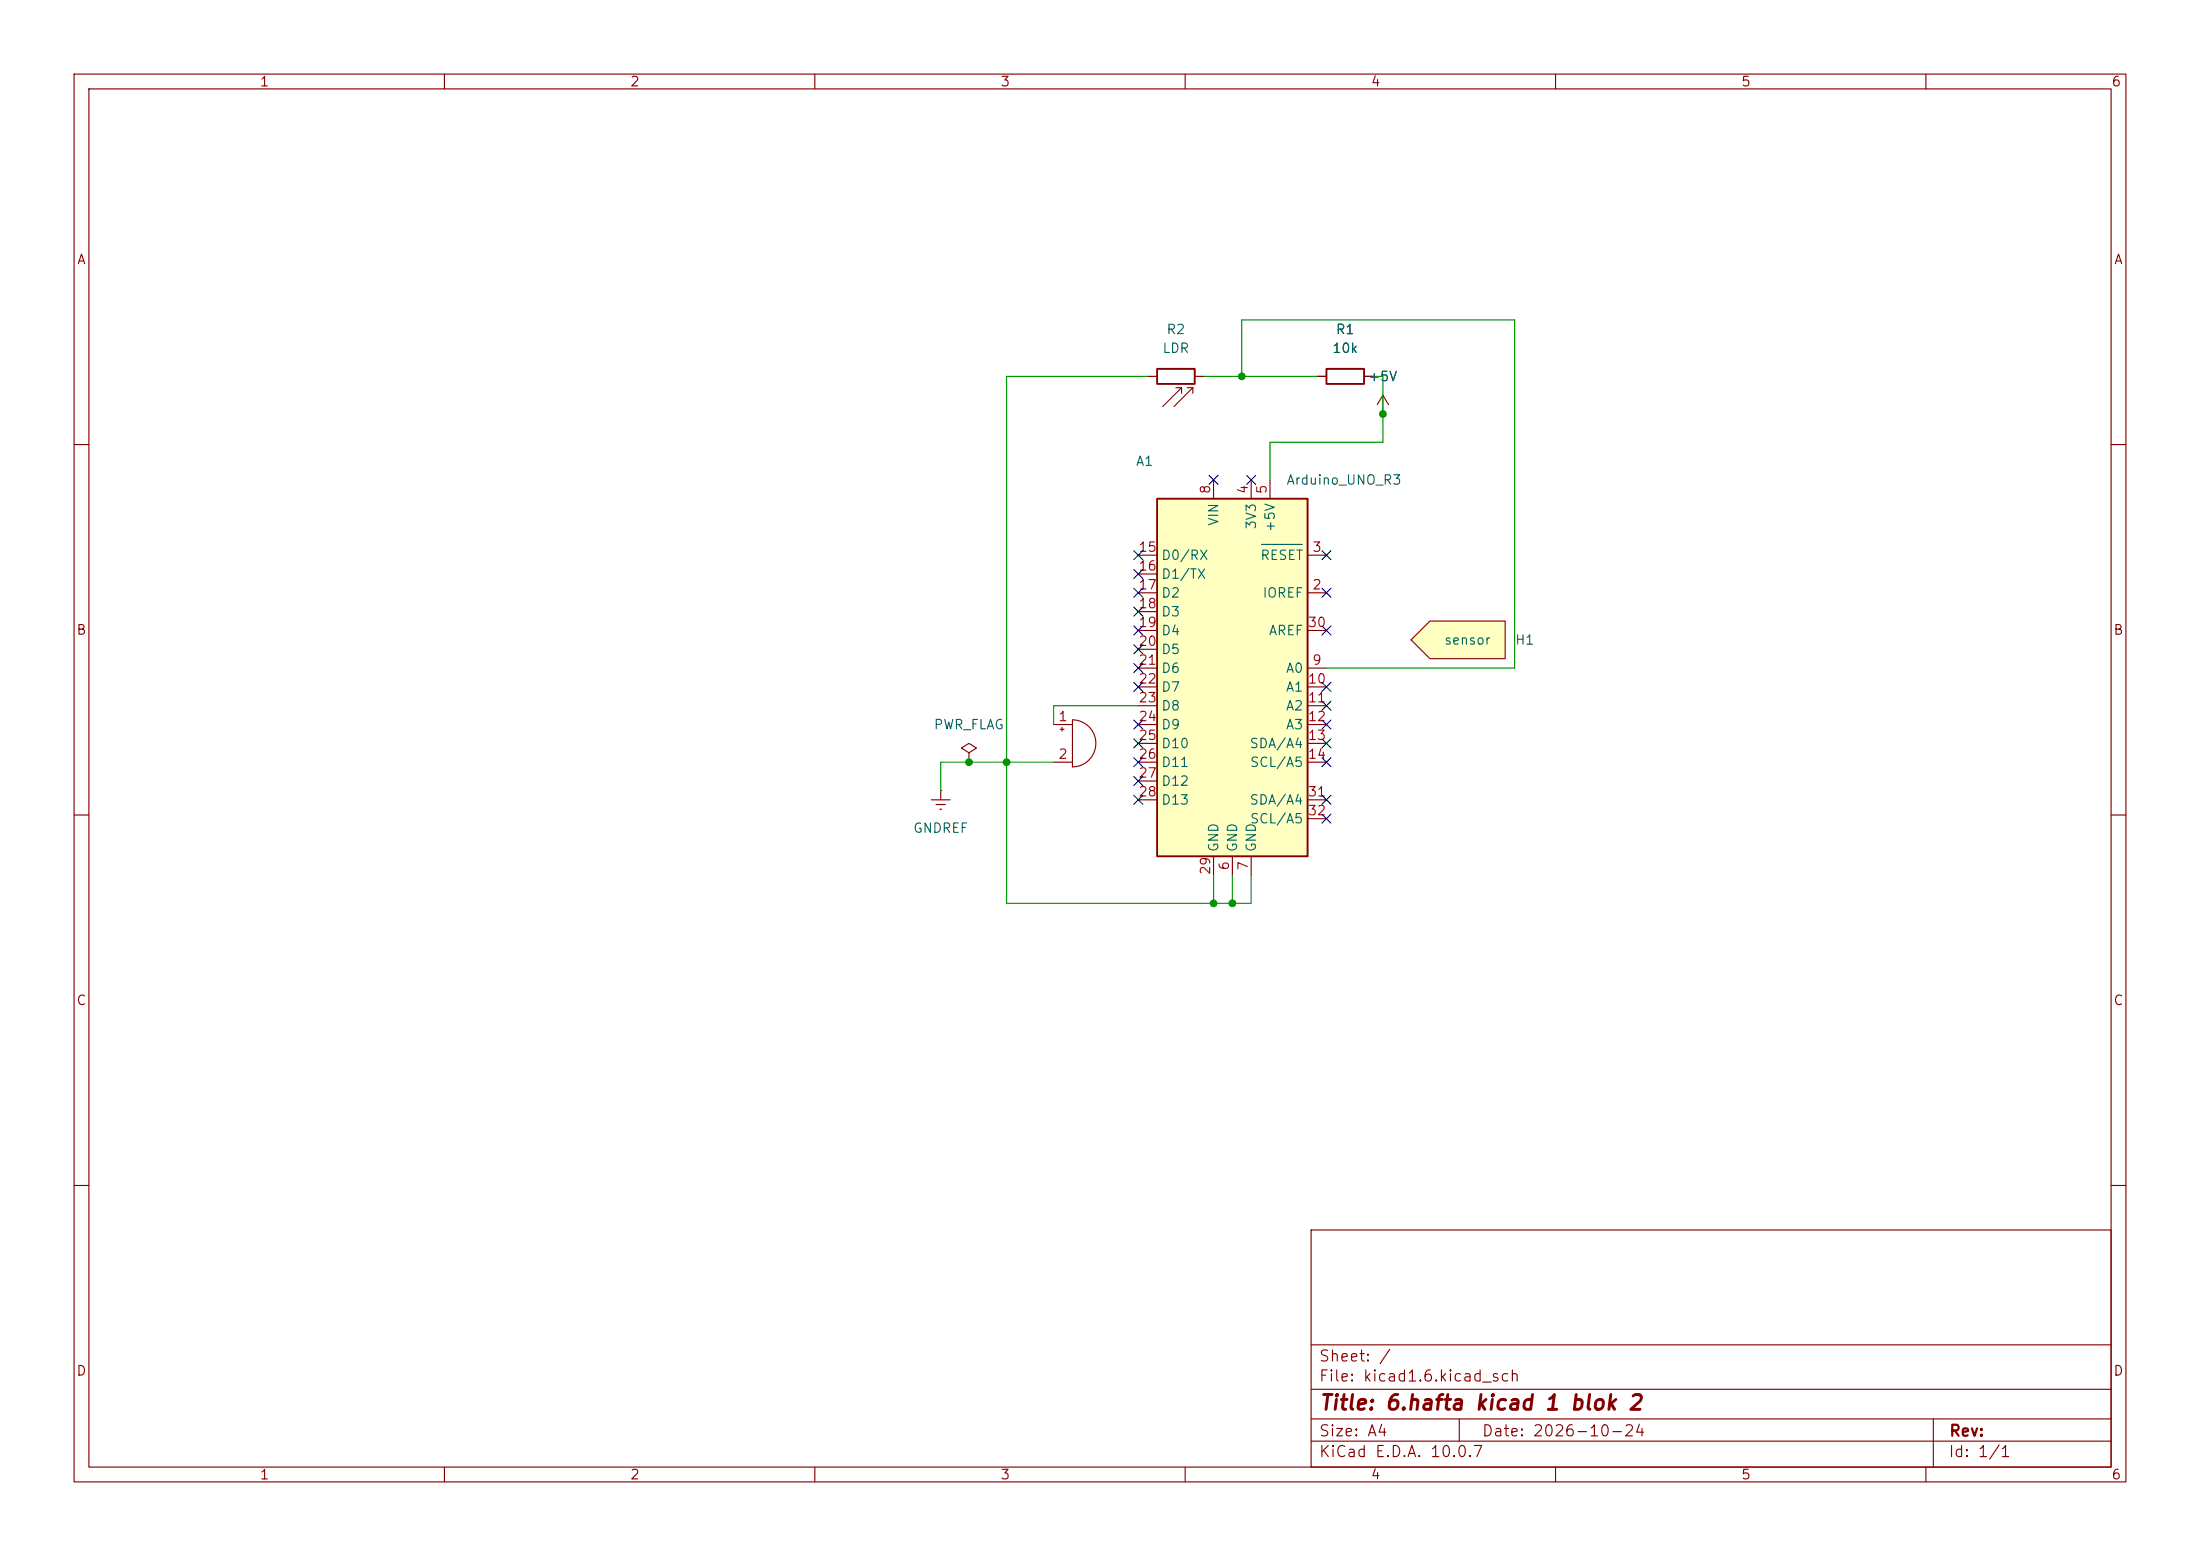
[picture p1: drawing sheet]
(kicad_sch
 (version 20260306)
 (generator "eeschema")
 (generator_version "10.0")
 (paper "A4")
 (title_block
  (title "6.hafta kicad 1 blok 2")
  (date "2026-10-24"))
 (lib_symbols
  (symbol "Auxiliary_Items:Label" (exclude_from_sim no) (in_bom yes) (on_board no)
   (in_pos_files yes)
   (duplicate_pin_numbers_are_jumpers no)
   (property "Reference" "H" (at -3.81 0 0) (show_name no) (do_not_autoplace no) (effects (font (size 1.27 1.27))))
   (property "Value" "Label" (at 5.08 0 0) (show_name no) (do_not_autoplace yes) (effects (font (size 1.27 1.27))))
   (property "Footprint" "" (at 0 0 0) (show_name no) (do_not_autoplace no) (hide yes) (effects (font (size 1.27 1.27))))
   (property "Datasheet" "" (at 0 0 0) (show_name no) (do_not_autoplace no) (hide yes) (effects (font (size 1.27 1.27))))
   (property "Description" "Exta label that could be printed, lasered,engraved, ... after assembly" (at 0 -4.318 0) (show_name no) (do_not_autoplace no) (hide yes) (effects (font (size 1.27 1.27))))
   (symbol "Label_0_1"
    (polyline (pts (xy -2.54 0) (xy 0 2.54) (xy 10.16 2.54) (xy 10.16 -2.54) (xy 0 -2.54) (xy -2.54 0)) (stroke (width 0) (type default)) (fill (type background))))
   (embedded_fonts no))
  (symbol "Device:Buzzer"
   (pin_names
    (offset 0.0254) (hide yes)) (exclude_from_sim no) (in_bom yes) (on_board yes)
   (in_pos_files yes)
   (duplicate_pin_numbers_are_jumpers no)
   (property "Reference" "BZ" (at 3.81 1.27 0) (show_name no) (do_not_autoplace no) (effects (font (size 1.27 1.27)) (justify left)))
   (property "Value" "Buzzer" (at 3.81 -1.27 0) (show_name no) (do_not_autoplace no) (effects (font (size 1.27 1.27)) (justify left)))
   (property "Footprint" "" (at -0.635 2.54 90) (show_name no) (do_not_autoplace no) (hide yes) (effects (font (size 1.27 1.27))))
   (property "Datasheet" "" (at -0.635 2.54 90) (show_name no) (do_not_autoplace no) (hide yes) (effects (font (size 1.27 1.27))))
   (property "Description" "Buzzer, polarized" (at 0 0 0) (show_name no) (do_not_autoplace no) (hide yes) (effects (font (size 1.27 1.27))))
   (symbol "Buzzer_0_1"
    (polyline (pts (xy -1.651 1.905) (xy -1.143 1.905)) (stroke (width 0) (type default)) (fill (type none)))
    (polyline (pts (xy -1.397 2.159) (xy -1.397 1.651)) (stroke (width 0) (type default)) (fill (type none)))
    (arc (start 0 3.175) (mid 3.1612 0) (end 0 -3.175) (stroke (width 0) (type default)) (fill (type none)))
    (polyline (pts (xy 0 3.175) (xy 0 -3.175)) (stroke (width 0) (type default)) (fill (type none))))
   (symbol "Buzzer_1_1"
    (pin passive line (at -2.54 2.54 0) (length 2.54) (name "+" (effects (font (size 1.27 1.27)))) (number "1" (effects (font (size 1.27 1.27)))))
    (pin passive line (at -2.54 -2.54 0) (length 2.54) (name "-" (effects (font (size 1.27 1.27)))) (number "2" (effects (font (size 1.27 1.27))))))
   (embedded_fonts no))
  (symbol "Device:R"
   (pin_numbers (hide yes))
   (pin_names
    (offset 0)) (exclude_from_sim no) (in_bom yes) (on_board yes)
   (in_pos_files yes)
   (duplicate_pin_numbers_are_jumpers no)
   (property "Reference" "R" (at 2.032 0 90) (show_name no) (do_not_autoplace no) (effects (font (size 1.27 1.27))))
   (property "Value" "R" (at 0 0 90) (show_name no) (do_not_autoplace no) (effects (font (size 1.27 1.27))))
   (property "Footprint" "" (at -1.778 0 90) (show_name no) (do_not_autoplace no) (hide yes) (effects (font (size 1.27 1.27))))
   (property "Datasheet" "" (at 0 0 0) (show_name no) (do_not_autoplace no) (hide yes) (effects (font (size 1.27 1.27))))
   (property "Description" "Resistor" (at 0 0 0) (show_name no) (do_not_autoplace no) (hide yes) (effects (font (size 1.27 1.27))))
   (symbol "R_0_1"
    (rectangle (start -1.016 -2.54) (end 1.016 2.54) (stroke (width 0.254) (type default)) (fill (type none))))
   (symbol "R_1_1"
    (pin passive line (at 0 3.81 270) (length 1.27) (name "" (effects (font (size 1.27 1.27)))) (number "1" (effects (font (size 1.27 1.27)))))
    (pin passive line (at 0 -3.81 90) (length 1.27) (name "" (effects (font (size 1.27 1.27)))) (number "2" (effects (font (size 1.27 1.27))))))
   (embedded_fonts no))
  (symbol "Device:R_Photo"
   (pin_numbers (hide yes))
   (pin_names
    (offset 0)) (exclude_from_sim no) (in_bom yes) (on_board yes)
   (in_pos_files yes)
   (duplicate_pin_numbers_are_jumpers no)
   (property "Reference" "R" (at 1.27 1.27 0) (show_name no) (do_not_autoplace no) (effects (font (size 1.27 1.27)) (justify left)))
   (property "Value" "R_Photo" (at 1.27 0 0) (show_name no) (do_not_autoplace no) (effects (font (size 1.27 1.27)) (justify left top)))
   (property "Footprint" "" (at 1.27 -6.35 90) (show_name no) (do_not_autoplace no) (hide yes) (effects (font (size 1.27 1.27)) (justify left)))
   (property "Datasheet" "" (at 0 -1.27 0) (show_name no) (do_not_autoplace no) (hide yes) (effects (font (size 1.27 1.27))))
   (property "Description" "Photoresistor" (at 0 0 0) (show_name no) (do_not_autoplace no) (hide yes) (effects (font (size 1.27 1.27))))
   (symbol "R_Photo_0_1"
    (polyline (pts (xy -1.524 -0.762) (xy -4.064 1.778)) (stroke (width 0) (type default)) (fill (type none)))
    (polyline (pts (xy -1.524 -0.762) (xy -2.286 -0.762)) (stroke (width 0) (type default)) (fill (type none)))
    (polyline (pts (xy -1.524 -0.762) (xy -1.524 0)) (stroke (width 0) (type default)) (fill (type none)))
    (polyline (pts (xy -1.524 -2.286) (xy -4.064 0.254)) (stroke (width 0) (type default)) (fill (type none)))
    (polyline (pts (xy -1.524 -2.286) (xy -2.286 -2.286)) (stroke (width 0) (type default)) (fill (type none)))
    (polyline (pts (xy -1.524 -2.286) (xy -1.524 -1.524)) (stroke (width 0) (type default)) (fill (type none)))
    (rectangle (start -1.016 2.54) (end 1.016 -2.54) (stroke (width 0.254) (type default)) (fill (type none))))
   (symbol "R_Photo_1_1"
    (pin passive line (at 0 3.81 270) (length 1.27) (name "" (effects (font (size 1.27 1.27)))) (number "1" (effects (font (size 1.27 1.27)))))
    (pin passive line (at 0 -3.81 90) (length 1.27) (name "" (effects (font (size 1.27 1.27)))) (number "2" (effects (font (size 1.27 1.27))))))
   (embedded_fonts no))
  (symbol "MCU_Module:Arduino_UNO_R3" (exclude_from_sim no) (in_bom yes) (on_board yes)
   (in_pos_files yes)
   (duplicate_pin_numbers_are_jumpers no)
   (property "Reference" "A" (at -10.16 23.495 0) (show_name no) (do_not_autoplace no) (effects (font (size 1.27 1.27)) (justify left bottom)))
   (property "Value" "Arduino_UNO_R3" (at 5.08 -26.67 0) (show_name no) (do_not_autoplace no) (effects (font (size 1.27 1.27)) (justify left top)))
   (property "Footprint" "Module:Arduino_UNO_R3" (at 0 0 0) (show_name no) (do_not_autoplace no) (hide yes) (effects (font (size 1.27 1.27)
    (italic yes))))
   (property "Datasheet" "https://www.arduino.cc/en/Main/arduinoBoardUno" (at 0 0 0) (show_name no) (do_not_autoplace no) (hide yes) (effects (font (size 1.27 1.27))))
   (property "Description" "Arduino UNO Microcontroller Module, release 3" (at 0 0 0) (show_name no) (do_not_autoplace no) (hide yes) (effects (font (size 1.27 1.27))))
   (symbol "Arduino_UNO_R3_0_1"
    (rectangle (start -10.16 22.86) (end 10.16 -25.4) (stroke (width 0.254) (type default)) (fill (type background))))
   (symbol "Arduino_UNO_R3_1_1"
    (pin no_connect line (at -10.16 -20.32 0) (length 2.54) (hide yes) (name "NC" (effects (font (size 1.27 1.27)))) (number "1" (effects (font (size 1.27 1.27)))))
    (pin output line (at 12.7 10.16 180) (length 2.54) (name "IOREF" (effects (font (size 1.27 1.27)))) (number "2" (effects (font (size 1.27 1.27)))))
    (pin input line (at 12.7 15.24 180) (length 2.54) (name "~{RESET}" (effects (font (size 1.27 1.27)))) (number "3" (effects (font (size 1.27 1.27)))))
    (pin power_out line (at 2.54 25.4 270) (length 2.54) (name "3V3" (effects (font (size 1.27 1.27)))) (number "4" (effects (font (size 1.27 1.27)))))
    (pin power_out line (at 5.08 25.4 270) (length 2.54) (name "+5V" (effects (font (size 1.27 1.27)))) (number "5" (effects (font (size 1.27 1.27)))))
    (pin power_in line (at 0 -27.94 90) (length 2.54) (name "GND" (effects (font (size 1.27 1.27)))) (number "6" (effects (font (size 1.27 1.27)))))
    (pin power_in line (at 2.54 -27.94 90) (length 2.54) (name "GND" (effects (font (size 1.27 1.27)))) (number "7" (effects (font (size 1.27 1.27)))))
    (pin power_in line (at -2.54 25.4 270) (length 2.54) (name "VIN" (effects (font (size 1.27 1.27)))) (number "8" (effects (font (size 1.27 1.27)))))
    (pin bidirectional line (at 12.7 0 180) (length 2.54) (name "A0" (effects (font (size 1.27 1.27)))) (number "9" (effects (font (size 1.27 1.27)))))
    (pin bidirectional line (at 12.7 -2.54 180) (length 2.54) (name "A1" (effects (font (size 1.27 1.27)))) (number "10" (effects (font (size 1.27 1.27)))))
    (pin bidirectional line (at 12.7 -5.08 180) (length 2.54) (name "A2" (effects (font (size 1.27 1.27)))) (number "11" (effects (font (size 1.27 1.27)))))
    (pin bidirectional line (at 12.7 -7.62 180) (length 2.54) (name "A3" (effects (font (size 1.27 1.27)))) (number "12" (effects (font (size 1.27 1.27)))))
    (pin bidirectional line (at 12.7 -10.16 180) (length 2.54) (name "SDA/A4" (effects (font (size 1.27 1.27)))) (number "13" (effects (font (size 1.27 1.27)))))
    (pin bidirectional line (at 12.7 -12.7 180) (length 2.54) (name "SCL/A5" (effects (font (size 1.27 1.27)))) (number "14" (effects (font (size 1.27 1.27)))))
    (pin bidirectional line (at -12.7 15.24 0) (length 2.54) (name "D0/RX" (effects (font (size 1.27 1.27)))) (number "15" (effects (font (size 1.27 1.27)))))
    (pin bidirectional line (at -12.7 12.7 0) (length 2.54) (name "D1/TX" (effects (font (size 1.27 1.27)))) (number "16" (effects (font (size 1.27 1.27)))))
    (pin bidirectional line (at -12.7 10.16 0) (length 2.54) (name "D2" (effects (font (size 1.27 1.27)))) (number "17" (effects (font (size 1.27 1.27)))))
    (pin bidirectional line (at -12.7 7.62 0) (length 2.54) (name "D3" (effects (font (size 1.27 1.27)))) (number "18" (effects (font (size 1.27 1.27)))))
    (pin bidirectional line (at -12.7 5.08 0) (length 2.54) (name "D4" (effects (font (size 1.27 1.27)))) (number "19" (effects (font (size 1.27 1.27)))))
    (pin bidirectional line (at -12.7 2.54 0) (length 2.54) (name "D5" (effects (font (size 1.27 1.27)))) (number "20" (effects (font (size 1.27 1.27)))))
    (pin bidirectional line (at -12.7 0 0) (length 2.54) (name "D6" (effects (font (size 1.27 1.27)))) (number "21" (effects (font (size 1.27 1.27)))))
    (pin bidirectional line (at -12.7 -2.54 0) (length 2.54) (name "D7" (effects (font (size 1.27 1.27)))) (number "22" (effects (font (size 1.27 1.27)))))
    (pin bidirectional line (at -12.7 -5.08 0) (length 2.54) (name "D8" (effects (font (size 1.27 1.27)))) (number "23" (effects (font (size 1.27 1.27)))))
    (pin bidirectional line (at -12.7 -7.62 0) (length 2.54) (name "D9" (effects (font (size 1.27 1.27)))) (number "24" (effects (font (size 1.27 1.27)))))
    (pin bidirectional line (at -12.7 -10.16 0) (length 2.54) (name "D10" (effects (font (size 1.27 1.27)))) (number "25" (effects (font (size 1.27 1.27)))))
    (pin bidirectional line (at -12.7 -12.7 0) (length 2.54) (name "D11" (effects (font (size 1.27 1.27)))) (number "26" (effects (font (size 1.27 1.27)))))
    (pin bidirectional line (at -12.7 -15.24 0) (length 2.54) (name "D12" (effects (font (size 1.27 1.27)))) (number "27" (effects (font (size 1.27 1.27)))))
    (pin bidirectional line (at -12.7 -17.78 0) (length 2.54) (name "D13" (effects (font (size 1.27 1.27)))) (number "28" (effects (font (size 1.27 1.27)))))
    (pin power_in line (at -2.54 -27.94 90) (length 2.54) (name "GND" (effects (font (size 1.27 1.27)))) (number "29" (effects (font (size 1.27 1.27)))))
    (pin input line (at 12.7 5.08 180) (length 2.54) (name "AREF" (effects (font (size 1.27 1.27)))) (number "30" (effects (font (size 1.27 1.27)))))
    (pin bidirectional line (at 12.7 -17.78 180) (length 2.54) (name "SDA/A4" (effects (font (size 1.27 1.27)))) (number "31" (effects (font (size 1.27 1.27)))))
    (pin bidirectional line (at 12.7 -20.32 180) (length 2.54) (name "SCL/A5" (effects (font (size 1.27 1.27)))) (number "32" (effects (font (size 1.27 1.27))))))
   (embedded_fonts no))
  (symbol "power:+5V"
   (power global)
   (pin_numbers (hide yes))
   (pin_names
    (offset 0) (hide yes)) (exclude_from_sim no) (in_bom yes) (on_board yes)
   (in_pos_files yes)
   (duplicate_pin_numbers_are_jumpers no)
   (property "Reference" "#PWR" (at 0 -3.81 0) (show_name no) (do_not_autoplace no) (hide yes) (effects (font (size 1.27 1.27))))
   (property "Value" "+5V" (at 0 3.556 0) (show_name no) (do_not_autoplace no) (effects (font (size 1.27 1.27))))
   (property "Footprint" "" (at 0 0 0) (show_name no) (do_not_autoplace no) (hide yes) (effects (font (size 1.27 1.27))))
   (property "Datasheet" "" (at 0 0 0) (show_name no) (do_not_autoplace no) (hide yes) (effects (font (size 1.27 1.27))))
   (property "Description" "Power symbol creates a global label with name \"+5V\"" (at 0 0 0) (show_name no) (do_not_autoplace no) (hide yes) (effects (font (size 1.27 1.27))))
   (symbol "+5V_0_1"
    (polyline (pts (xy -0.762 1.27) (xy 0 2.54)) (stroke (width 0) (type default)) (fill (type none)))
    (polyline (pts (xy 0 2.54) (xy 0.762 1.27)) (stroke (width 0) (type default)) (fill (type none)))
    (polyline (pts (xy 0 0) (xy 0 2.54)) (stroke (width 0) (type default)) (fill (type none))))
   (symbol "+5V_1_1"
    (pin power_in line (at 0 0 90) (length 0) (name "" (effects (font (size 1.27 1.27)))) (number "1" (effects (font (size 1.27 1.27))))))
   (embedded_fonts no))
  (symbol "power:GNDREF"
   (power global)
   (pin_numbers (hide yes))
   (pin_names
    (offset 0) (hide yes)) (exclude_from_sim no) (in_bom yes) (on_board yes)
   (in_pos_files yes)
   (duplicate_pin_numbers_are_jumpers no)
   (property "Reference" "#PWR" (at 0 -6.35 0) (show_name no) (do_not_autoplace no) (hide yes) (effects (font (size 1.27 1.27))))
   (property "Value" "GNDREF" (at 0 -3.81 0) (show_name no) (do_not_autoplace no) (effects (font (size 1.27 1.27))))
   (property "Footprint" "" (at 0 0 0) (show_name no) (do_not_autoplace no) (hide yes) (effects (font (size 1.27 1.27))))
   (property "Datasheet" "" (at 0 0 0) (show_name no) (do_not_autoplace no) (hide yes) (effects (font (size 1.27 1.27))))
   (property "Description" "Power symbol creates a global label with name \"GNDREF\" , reference supply ground" (at 0 0 0) (show_name no) (do_not_autoplace no) (hide yes) (effects (font (size 1.27 1.27))))
   (symbol "GNDREF_0_1"
    (polyline (pts (xy -0.635 -1.905) (xy 0.635 -1.905)) (stroke (width 0) (type default)) (fill (type none)))
    (polyline (pts (xy -0.127 -2.54) (xy 0.127 -2.54)) (stroke (width 0) (type default)) (fill (type none)))
    (polyline (pts (xy 0 -1.27) (xy 0 0)) (stroke (width 0) (type default)) (fill (type none)))
    (polyline (pts (xy 1.27 -1.27) (xy -1.27 -1.27)) (stroke (width 0) (type default)) (fill (type none))))
   (symbol "GNDREF_1_1"
    (pin power_in line (at 0 0 270) (length 0) (name "" (effects (font (size 1.27 1.27)))) (number "1" (effects (font (size 1.27 1.27))))))
   (embedded_fonts no))
  (symbol "power:PWR_FLAG"
   (power global)
   (pin_numbers (hide yes))
   (pin_names
    (offset 0) (hide yes)) (exclude_from_sim no) (in_bom yes) (on_board yes)
   (in_pos_files yes)
   (duplicate_pin_numbers_are_jumpers no)
   (property "Reference" "#FLG" (at 0 1.905 0) (show_name no) (do_not_autoplace no) (hide yes) (effects (font (size 1.27 1.27))))
   (property "Value" "PWR_FLAG" (at 0 3.81 0) (show_name no) (do_not_autoplace no) (effects (font (size 1.27 1.27))))
   (property "Footprint" "" (at 0 0 0) (show_name no) (do_not_autoplace no) (hide yes) (effects (font (size 1.27 1.27))))
   (property "Datasheet" "" (at 0 0 0) (show_name no) (do_not_autoplace no) (hide yes) (effects (font (size 1.27 1.27))))
   (property "Description" "Special symbol for telling ERC where power comes from" (at 0 0 0) (show_name no) (do_not_autoplace no) (hide yes) (effects (font (size 1.27 1.27))))
   (symbol "PWR_FLAG_0_0"
    (pin power_out line (at 0 0 90) (length 0) (name "" (effects (font (size 1.27 1.27)))) (number "1" (effects (font (size 1.27 1.27))))))
   (symbol "PWR_FLAG_0_1"
    (polyline (pts (xy 0 0) (xy 0 1.27) (xy -1.016 1.905) (xy 0 2.54) (xy 1.016 1.905) (xy 0 1.27)) (stroke (width 0) (type default)) (fill (type none))))
   (embedded_fonts no)))
 (junction
  (at 186.69 55.88)
  (diameter 0)
  (color 0 0 0 0))
 (junction
  (at 167.64 50.8)
  (diameter 0)
  (color 0 0 0 0))
 (junction
  (at 135.89 102.87)
  (diameter 0)
  (color 0 0 0 0))
 (junction
  (at 130.81 102.87)
  (diameter 0)
  (color 0 0 0 0))
 (junction
  (at 166.37 121.92)
  (diameter 0)
  (color 0 0 0 0))
 (junction
  (at 163.83 121.92)
  (diameter 0)
  (color 0 0 0 0))
 (no_connect
  (at 153.67 87.63))
 (no_connect
  (at 179.07 102.87))
 (no_connect
  (at 179.07 107.95))
 (no_connect
  (at 153.67 105.41))
 (no_connect
  (at 153.67 92.71))
 (no_connect
  (at 179.07 95.25))
 (no_connect
  (at 179.07 85.09))
 (no_connect
  (at 179.07 80.01))
 (no_connect
  (at 179.07 110.49))
 (no_connect
  (at 153.67 102.87))
 (no_connect
  (at 153.67 90.17))
 (no_connect
  (at 179.07 92.71))
 (no_connect
  (at 153.67 100.33))
 (no_connect
  (at 179.07 74.93))
 (no_connect
  (at 179.07 97.79))
 (no_connect
  (at 153.67 97.79))
 (no_connect
  (at 153.67 107.95))
 (no_connect
  (at 153.67 77.47))
 (no_connect
  (at 163.83 64.77))
 (no_connect
  (at 168.91 64.77))
 (no_connect
  (at 153.67 85.09))
 (no_connect
  (at 153.67 74.93))
 (no_connect
  (at 153.67 82.55))
 (no_connect
  (at 179.07 100.33))
 (no_connect
  (at 153.67 80.01))
 (wire
  (pts (xy 186.69 55.88) (xy 186.69 59.69))
  (stroke (width 0) (type default)))
 (wire
  (pts (xy 204.47 43.18) (xy 204.47 90.17))
  (stroke (width 0) (type default)))
 (wire
  (pts (xy 142.24 95.25) (xy 142.24 97.79))
  (stroke (width 0) (type default)))
 (wire
  (pts (xy 171.45 59.69) (xy 171.45 64.77))
  (stroke (width 0) (type default)))
 (wire
  (pts (xy 186.69 50.8) (xy 186.69 55.88))
  (stroke (width 0) (type default)))
 (wire
  (pts (xy 135.89 102.87) (xy 142.24 102.87))
  (stroke (width 0) (type default)))
 (wire
  (pts (xy 168.91 118.11) (xy 168.91 121.92))
  (stroke (width 0) (type default)))
 (wire
  (pts (xy 167.64 43.18) (xy 167.64 50.8))
  (stroke (width 0) (type default)))
 (wire
  (pts (xy 127 102.87) (xy 127 106.68))
  (stroke (width 0) (type default)))
 (wire
  (pts (xy 163.83 121.92) (xy 135.89 121.92))
  (stroke (width 0) (type default)))
 (wire
  (pts (xy 171.45 59.69) (xy 186.69 59.69))
  (stroke (width 0) (type default)))
 (wire
  (pts (xy 166.37 118.11) (xy 166.37 121.92))
  (stroke (width 0) (type default)))
 (wire
  (pts (xy 142.24 95.25) (xy 153.67 95.25))
  (stroke (width 0) (type default)))
 (wire
  (pts (xy 168.91 121.92) (xy 166.37 121.92))
  (stroke (width 0) (type default)))
 (wire
  (pts (xy 179.07 90.17) (xy 204.47 90.17))
  (stroke (width 0) (type default)))
 (wire
  (pts (xy 127 102.87) (xy 130.81 102.87))
  (stroke (width 0) (type default)))
 (wire
  (pts (xy 130.81 102.87) (xy 135.89 102.87))
  (stroke (width 0) (type default)))
 (wire
  (pts (xy 204.47 43.18) (xy 167.64 43.18))
  (stroke (width 0) (type default)))
 (wire
  (pts (xy 163.83 118.11) (xy 163.83 121.92))
  (stroke (width 0) (type default)))
 (wire
  (pts (xy 162.56 50.8) (xy 177.8 50.8))
  (stroke (width 0) (type default)))
 (wire
  (pts (xy 135.89 50.8) (xy 154.94 50.8))
  (stroke (width 0) (type default)))
 (wire
  (pts (xy 185.42 50.8) (xy 186.69 50.8))
  (stroke (width 0) (type default)))
 (wire
  (pts (xy 135.89 102.87) (xy 135.89 121.92))
  (stroke (width 0) (type default)))
 (wire
  (pts (xy 135.89 50.8) (xy 135.89 102.87))
  (stroke (width 0) (type default)))
 (wire
  (pts (xy 166.37 121.92) (xy 163.83 121.92))
  (stroke (width 0) (type default)))
 (symbol
  (lib_id "power:PWR_FLAG")
  (at 130.81 102.87 0)
  (unit 1)
  (body_style 1)
  (exclude_from_sim no)
  (in_bom yes)
  (on_board yes)
  (in_pos_files yes)
  (dnp no)
  (fields_autoplaced yes)
  (property "Reference" "#FLG01" (at 130.81 100.965 0) (hide yes) (show_name no) (do_not_autoplace no) (effects (font (size 1.27 1.27))))
  (property "Value" "PWR_FLAG" (at 130.81 97.79 0) (show_name no) (do_not_autoplace no) (effects (font (size 1.27 1.27))))
  (property "Footprint" "" (at 130.81 102.87 0) (hide yes) (show_name no) (do_not_autoplace no) (effects (font (size 1.27 1.27))))
  (property "Datasheet" "" (at 130.81 102.87 0) (hide yes) (show_name no) (do_not_autoplace no) (effects (font (size 1.27 1.27))))
  (property "Description" "Special symbol for telling ERC where power comes from" (at 130.81 102.87 0) (hide yes) (show_name no) (do_not_autoplace no) (effects (font (size 1.27 1.27))))
  (pin "1"))
 (symbol
  (lib_id "power:GNDREF")
  (at 127 106.68 0)
  (unit 1)
  (body_style 1)
  (exclude_from_sim no)
  (in_bom yes)
  (on_board yes)
  (in_pos_files yes)
  (dnp no)
  (fields_autoplaced yes)
  (property "Reference" "#PWR02" (at 127 113.03 0) (hide yes) (show_name no) (do_not_autoplace no) (effects (font (size 1.27 1.27))))
  (property "Value" "GNDREF" (at 127 111.76 0) (show_name no) (do_not_autoplace no) (effects (font (size 1.27 1.27))))
  (property "Footprint" "" (at 127 106.68 0) (hide yes) (show_name no) (do_not_autoplace no) (effects (font (size 1.27 1.27))))
  (property "Datasheet" "" (at 127 106.68 0) (hide yes) (show_name no) (do_not_autoplace no) (effects (font (size 1.27 1.27))))
  (property "Description" "Power symbol creates a global label with name \"GNDREF\" , reference supply ground" (at 127 106.68 0) (hide yes) (show_name no) (do_not_autoplace no) (effects (font (size 1.27 1.27))))
  (pin "1"))
 (symbol
  (lib_id "Device:R")
  (at 181.61 50.8 90)
  (unit 1)
  (body_style 1)
  (exclude_from_sim no)
  (in_bom yes)
  (on_board yes)
  (in_pos_files yes)
  (dnp no)
  (fields_autoplaced yes)
  (property "Reference" "R1" (at 181.61 44.45 90) (show_name no) (do_not_autoplace no) (effects (font (size 1.27 1.27))))
  (property "Value" "10k" (at 181.61 46.99 90) (show_name no) (do_not_autoplace no) (effects (font (size 1.27 1.27))))
  (property "Footprint" "Resistor_THT:R_Axial_DIN0207_L6.3mm_D2.5mm_P2.54mm_Vertical" (at 181.61 52.578 90) (hide yes) (show_name no) (do_not_autoplace no) (effects (font (size 1.27 1.27))))
  (property "Datasheet" "" (at 181.61 50.8 0) (hide yes) (show_name no) (do_not_autoplace no) (effects (font (size 1.27 1.27))))
  (property "Description" "Resistor" (at 181.61 50.8 0) (hide yes) (show_name no) (do_not_autoplace no) (effects (font (size 1.27 1.27))))
  (pin "2")
  (pin "1"))
 (symbol
  (lib_id "Auxiliary_Items:Label")
  (at 193.04 86.36 0)
  (unit 1)
  (body_style 1)
  (exclude_from_sim no)
  (in_bom yes)
  (on_board no)
  (in_pos_files yes)
  (dnp no)
  (fields_autoplaced yes)
  (property "Reference" "H1" (at 204.47 86.3599 0) (show_name no) (do_not_autoplace no) (effects (font (size 1.27 1.27)) (justify left)))
  (property "Value" "sensor" (at 198.12 86.36 0) (show_name no) (do_not_autoplace yes) (effects (font (size 1.27 1.27))))
  (property "Footprint" "" (at 193.04 86.36 0) (hide yes) (show_name no) (do_not_autoplace no) (effects (font (size 1.27 1.27))))
  (property "Datasheet" "" (at 193.04 86.36 0) (hide yes) (show_name no) (do_not_autoplace no) (effects (font (size 1.27 1.27))))
  (property "Description" "Exta label that could be printed, lasered,engraved, ... after assembly" (at 193.04 90.678 0) (hide yes) (show_name no) (do_not_autoplace no) (effects (font (size 1.27 1.27)))))
 (symbol
  (lib_id "Device:R_Photo")
  (at 158.75 50.8 90)
  (unit 1)
  (body_style 1)
  (exclude_from_sim no)
  (in_bom yes)
  (on_board yes)
  (in_pos_files yes)
  (dnp no)
  (fields_autoplaced yes)
  (property "Reference" "R2" (at 158.75 44.45 90) (show_name no) (do_not_autoplace no) (effects (font (size 1.27 1.27))))
  (property "Value" "LDR" (at 158.75 46.99 90) (show_name no) (do_not_autoplace no) (effects (font (size 1.27 1.27))))
  (property "Footprint" "OptoDevice:R_LDR_4.9x4.2mm_P2.54mm_Vertical" (at 165.1 49.53 90) (hide yes) (show_name no) (do_not_autoplace no) (effects (font (size 1.27 1.27)) (justify left)))
  (property "Datasheet" "" (at 160.02 50.8 0) (hide yes) (show_name no) (do_not_autoplace no) (effects (font (size 1.27 1.27))))
  (property "Description" "Photoresistor" (at 158.75 50.8 0) (hide yes) (show_name no) (do_not_autoplace no) (effects (font (size 1.27 1.27))))
  (pin "1")
  (pin "2"))
 (symbol
  (lib_id "MCU_Module:Arduino_UNO_R3")
  (at 166.37 90.17 0)
  (unit 1)
  (body_style 1)
  (exclude_from_sim no)
  (in_bom yes)
  (on_board yes)
  (in_pos_files yes)
  (dnp no)
  (property "Reference" "A1" (at 153.2733 62.23 0) (show_name no) (do_not_autoplace no) (effects (font (size 1.27 1.27)) (justify left)))
  (property "Value" "Arduino_UNO_R3" (at 173.5933 64.77 0) (show_name no) (do_not_autoplace no) (effects (font (size 1.27 1.27)) (justify left)))
  (property "Footprint" "Module:Arduino_UNO_R3" (at 166.37 90.17 0) (hide yes) (show_name no) (do_not_autoplace no) (effects (font (size 1.27 1.27)
    (italic yes))))
  (property "Datasheet" "https://www.arduino.cc/en/Main/arduinoBoardUno" (at 166.37 90.17 0) (hide yes) (show_name no) (do_not_autoplace no) (effects (font (size 1.27 1.27))))
  (property "Description" "Arduino UNO Microcontroller Module, release 3" (at 166.37 90.17 0) (hide yes) (show_name no) (do_not_autoplace no) (effects (font (size 1.27 1.27))))
  (pin "11")
  (pin "4")
  (pin "24")
  (pin "7")
  (pin "28")
  (pin "6")
  (pin "25")
  (pin "5")
  (pin "10")
  (pin "19")
  (pin "16")
  (pin "3")
  (pin "15")
  (pin "22")
  (pin "18")
  (pin "21")
  (pin "13")
  (pin "14")
  (pin "2")
  (pin "20")
  (pin "1")
  (pin "17")
  (pin "30")
  (pin "29")
  (pin "23")
  (pin "27")
  (pin "26")
  (pin "9")
  (pin "8")
  (pin "12")
  (pin "32")
  (pin "31"))
 (symbol
  (lib_id "power:+5V")
  (at 186.69 55.88 0)
  (unit 1)
  (body_style 1)
  (exclude_from_sim no)
  (in_bom yes)
  (on_board yes)
  (in_pos_files yes)
  (dnp no)
  (fields_autoplaced yes)
  (property "Reference" "#PWR01" (at 186.69 59.69 0) (hide yes) (show_name no) (do_not_autoplace no) (effects (font (size 1.27 1.27))))
  (property "Value" "+5V" (at 186.69 50.8 0) (show_name no) (do_not_autoplace no) (effects (font (size 1.27 1.27))))
  (property "Footprint" "" (at 186.69 55.88 0) (hide yes) (show_name no) (do_not_autoplace no) (effects (font (size 1.27 1.27))))
  (property "Datasheet" "" (at 186.69 55.88 0) (hide yes) (show_name no) (do_not_autoplace no) (effects (font (size 1.27 1.27))))
  (property "Description" "Power symbol creates a global label with name \"+5V\"" (at 186.69 55.88 0) (hide yes) (show_name no) (do_not_autoplace no) (effects (font (size 1.27 1.27))))
  (pin "1"))
 (symbol
  (lib_id "Device:Buzzer")
  (at 144.78 100.33 0)
  (unit 1)
  (body_style 1)
  (exclude_from_sim no)
  (in_bom yes)
  (on_board yes)
  (in_pos_files yes)
  (dnp no)
  (property "Reference" "BZ1" (at 148.59 99.0599 0) (hide yes) (show_name no) (do_not_autoplace no) (effects (font (size 1.27 1.27)) (justify left)))
  (property "Value" "Buzzer" (at 148.844 101.092 0) (hide yes) (show_name no) (do_not_autoplace no) (effects (font (size 1.27 1.27)) (justify left)))
  (property "Footprint" "Buzzer_Beeper:Buzzer_12x9.5RM7.6" (at 144.145 97.79 90) (hide yes) (show_name no) (do_not_autoplace no) (effects (font (size 1.27 1.27))))
  (property "Datasheet" "" (at 144.145 97.79 90) (hide yes) (show_name no) (do_not_autoplace no) (effects (font (size 1.27 1.27))))
  (property "Description" "Buzzer, polarized" (at 144.78 100.33 0) (hide yes) (show_name no) (do_not_autoplace no) (effects (font (size 1.27 1.27))))
  (pin "2")
  (pin "1"))
 (sheet_instances
  (path ""
   (page "1")))
 (embedded_fonts no))
